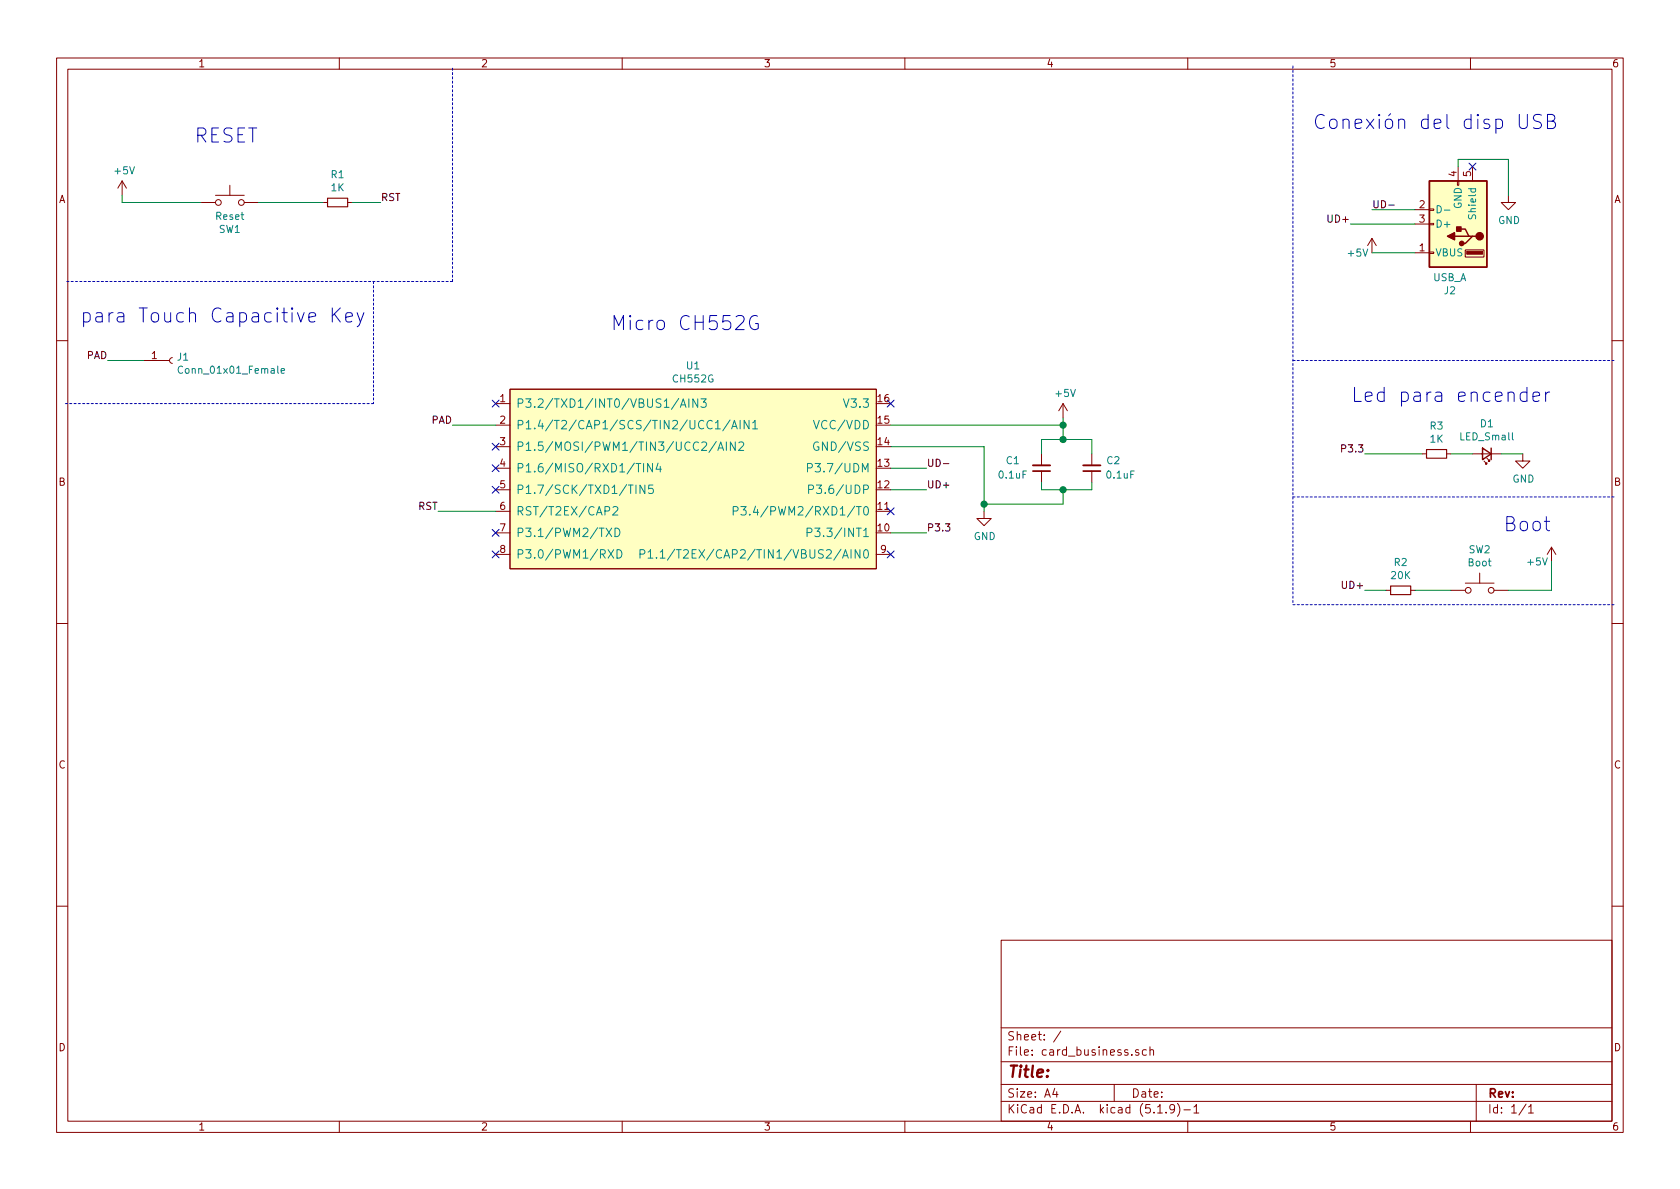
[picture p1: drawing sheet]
EESchema Schematic File Version 4
EELAYER 30 0
EELAYER END
$Descr A4 11693 8268
encoding utf-8
Sheet 1 1
Title ""
Date ""
Rev ""
Comp ""
Comment1 ""
Comment2 ""
Comment3 ""
Comment4 ""
$EndDescr
$Comp
L card_business-rescue:CH552G-Librerias-Tarjeta_present-rescue U1
U 1 1
P 4350 2650
F 0 "U1" H 4825 2765 50  0000 C CNN
F 1 "CH552G" H 4825 2674 50  0000 C CNN
F 2 "Package_SO:SOP-16_4.55x10.3mm_P1.27mm" H 4900 2750 50  0001 C CNN
F 3 "https://cdn.hackaday.io/files/1696717259204064/CH552%20Datasheet_C111367.zh-CN.en.pdf" H 4350 2650 50  0001 C CNN
	1    4350 2650
	1    0    0    -1  
$EndComp
$Comp
L power:GND #PWR05
U 1 1
P 10500 1350
F 0 "#PWR05" H 10500 1100 50  0001 C CNN
F 1 "GND" H 10505 1177 50  0000 C CNN
F 2 "" H 10500 1350 50  0001 C CNN
F 3 "" H 10500 1350 50  0001 C CNN
	1    10500 1350
	1    0    0    -1  
$EndComp
$Comp
L power:+5V #PWR04
U 1 1
P 9550 1750
F 0 "#PWR04" H 9550 1600 50  0001 C CNN
F 1 "+5V" H 9450 1750 50  0000 C CNN
F 2 "" H 9550 1750 50  0001 C CNN
F 3 "" H 9550 1750 50  0001 C CNN
	1    9550 1750
	1    0    0    -1  
$EndComp
$Comp
L power:+5V #PWR03
U 1 1
P 7400 2900
F 0 "#PWR03" H 7400 2750 50  0001 C CNN
F 1 "+5V" H 7415 3073 50  0000 C CNN
F 2 "" H 7400 2900 50  0001 C CNN
F 3 "" H 7400 2900 50  0001 C CNN
	1    7400 2900
	1    0    0    -1  
$EndComp
$Comp
L Device:C_Small C2
U 1 1
P 7600 3250
F 0 "C2" H 7450 3200 50  0000 C CNN
F 1 "0.1uF" H 7400 3300 50  0000 C CNN
F 2 "Capacitor_SMD:C_0805_2012Metric" H 7600 3250 50  0001 C CNN
F 3 "~" H 7600 3250 50  0001 C CNN
	1    7600 3250
	-1   0    0    1   
$EndComp
$Comp
L Device:C_Small C1
U 1 1
P 7250 3250
F 0 "C1" H 7450 3200 50  0000 C CNN
F 1 "0.1uF" H 7450 3300 50  0000 C CNN
F 2 "Capacitor_SMD:C_0805_2012Metric" H 7250 3250 50  0001 C CNN
F 3 "~" H 7250 3250 50  0001 C CNN
	1    7250 3250
	-1   0    0    1   
$EndComp
$Comp
L Device:R_Small R1
U 1 1
P 2350 1400
F 0 "R1" V 2154 1400 50  0000 C CNN
F 1 "1K" V 2245 1400 50  0000 C CNN
F 2 "Resistor_SMD:R_0805_2012Metric" H 2350 1400 50  0001 C CNN
F 3 "~" H 2350 1400 50  0001 C CNN
	1    2350 1400
	0    1    1    0   
$EndComp
$Comp
L Switch:SW_Push SW1
U 1 1
P 1600 1400
F 0 "SW1" H 1600 1215 50  0000 C CNN
F 1 "Reset" H 1600 1306 50  0000 C CNN
F 2 "Button_Switch_SMD:SW_SPST_TL3342" H 1600 1600 50  0001 C CNN
F 3 "~" H 1600 1600 50  0001 C CNN
	1    1600 1400
	1    0    0    -1  
$EndComp
$Comp
L power:+5V #PWR01
U 1 1
P 850 1350
F 0 "#PWR01" H 850 1200 50  0001 C CNN
F 1 "+5V" H 865 1523 50  0000 C CNN
F 2 "" H 850 1350 50  0001 C CNN
F 3 "" H 850 1350 50  0001 C CNN
	1    850  1350
	1    0    0    -1  
$EndComp
$Comp
L Switch:SW_Push SW2
U 1 1
P 10300 4100
F 0 "SW2" H 10300 4385 50  0000 C CNN
F 1 "Boot" H 10300 4294 50  0000 C CNN
F 2 "Button_Switch_SMD:SW_SPST_TL3342" H 10300 4300 50  0001 C CNN
F 3 "~" H 10300 4300 50  0001 C CNN
	1    10300 4100
	1    0    0    -1  
$EndComp
$Comp
L Device:R_Small R2
U 1 1
P 9750 4100
F 0 "R2" V 9554 4100 50  0000 C CNN
F 1 "20K" V 9645 4100 50  0000 C CNN
F 2 "Resistor_SMD:R_0805_2012Metric" H 9750 4100 50  0001 C CNN
F 3 "~" H 9750 4100 50  0001 C CNN
	1    9750 4100
	0    1    1    0   
$EndComp
NoConn ~ 6200 3550
NoConn ~ 3450 3850
NoConn ~ 3450 3700
NoConn ~ 3450 3400
NoConn ~ 3450 3250
NoConn ~ 3450 3100
NoConn ~ 3450 2800
$Comp
L Device:R_Small R3
U 1 1
P 10000 3150
F 0 "R3" V 9804 3150 50  0000 C CNN
F 1 "1K" V 9895 3150 50  0000 C CNN
F 2 "Resistor_SMD:R_0805_2012Metric" H 10000 3150 50  0001 C CNN
F 3 "~" H 10000 3150 50  0001 C CNN
	1    10000 3150
	0    1    1    0   
$EndComp
$Comp
L Device:LED_Small D1
U 1 1
P 10350 3150
F 0 "D1" H 10350 2943 50  0000 C CNN
F 1 "LED_Small" H 10350 3034 50  0000 C CNN
F 2 "LED_SMD:LED_0805_2012Metric" V 10350 3150 50  0001 C CNN
F 3 "~" V 10350 3150 50  0001 C CNN
	1    10350 3150
	-1   0    0    1   
$EndComp
$Comp
L power:GND #PWR06
U 1 1
P 10600 3150
F 0 "#PWR06" H 10600 2900 50  0001 C CNN
F 1 "GND" H 10605 2977 50  0000 C CNN
F 2 "" H 10600 3150 50  0001 C CNN
F 3 "" H 10600 3150 50  0001 C CNN
	1    10600 3150
	1    0    0    -1  
$EndComp
Wire Wire Line
	10600 3150 10450 3150
Wire Wire Line
	10250 3150 10100 3150
Text Label 9550 1450 0    50   ~ 0
UD-
Wire Wire Line
	9850 1450 9550 1450
Text Label 9400 1550 2    50   ~ 0
UD+
Text Notes 10850 900  2    98   ~ 0
Conexión del disp USB\n
Text Label 9500 3150 2    50   ~ 0
P3.3
Wire Wire Line
	9900 3150 9500 3150
Text Notes 10800 2800 2    98   ~ 0
Led para encender\n
Text Notes 5300 2300 2    98   ~ 0
Micro CH552G\n
Text Label 2650 1400 0    50   ~ 0
RST
Wire Wire Line
	2650 1400 2450 1400
Wire Notes Line
	3150 1950 450  1950
Text Label 3050 3550 2    50   ~ 0
RST
Wire Wire Line
	3050 3550 3450 3550
Text Label 6450 3250 0    50   ~ 0
UD-
Text Label 6450 3400 0    50   ~ 0
UD+
Text Label 6450 3700 0    50   ~ 0
P3.3
$Comp
L power:GND #PWR02
U 1 1
P 6850 3550
F 0 "#PWR02" H 6850 3300 50  0001 C CNN
F 1 "GND" H 6855 3377 50  0000 C CNN
F 2 "" H 6850 3550 50  0001 C CNN
F 3 "" H 6850 3550 50  0001 C CNN
	1    6850 3550
	1    0    0    -1  
$EndComp
Wire Wire Line
	6850 3100 6200 3100
Wire Wire Line
	6450 3250 6200 3250
Wire Wire Line
	6450 3400 6200 3400
Wire Wire Line
	6450 3700 6200 3700
Wire Notes Line
	3150 1950 3150 450 
Wire Wire Line
	7600 3150 7600 3050
Wire Wire Line
	7250 3050 7250 3150
Wire Wire Line
	7600 3350 7600 3400
Wire Wire Line
	7250 3400 7250 3350
Wire Wire Line
	6850 3100 6850 3500
Wire Wire Line
	7250 3050 7400 3050
Wire Wire Line
	7250 3400 7400 3400
Wire Wire Line
	7400 2900 7400 2950
Wire Wire Line
	7400 2950 6200 2950
Wire Wire Line
	7400 2950 7400 3050
Connection ~ 7400 2950
Connection ~ 7400 3050
Wire Wire Line
	7400 3050 7600 3050
Wire Wire Line
	7400 3400 7400 3500
Wire Wire Line
	7400 3500 6850 3500
Connection ~ 7400 3400
Wire Wire Line
	7400 3400 7600 3400
Connection ~ 6850 3500
Wire Wire Line
	6850 3500 6850 3550
NoConn ~ 6200 2800
$Comp
L Connector:Conn_01x01_Female J1
U 1 1
P 1200 2500
F 0 "J1" H 1228 2526 50  0000 L CNN
F 1 "Conn_01x01_Female" H 1228 2435 50  0000 L CNN
F 2 "TestPoint:TestPoint_Pad_D4.0mm" H 1200 2500 50  0001 C CNN
F 3 "~" H 1200 2500 50  0001 C CNN
	1    1200 2500
	1    0    0    -1  
$EndComp
Text Label 750  2500 2    50   ~ 0
PAD
Wire Wire Line
	1000 2500 750  2500
Wire Notes Line
	2600 1950 2600 2800
Wire Notes Line
	2600 2800 450  2800
Text Notes 2550 2400 2    98   ~ 0
para Touch Capacitive Key\n\n
Wire Wire Line
	2250 1400 1800 1400
Wire Wire Line
	850  1350 850  1400
Wire Wire Line
	850  1400 1400 1400
Text Notes 1800 1300 2    98   ~ 0
RESET\n\n\n
Wire Wire Line
	9850 1750 9550 1750
Wire Wire Line
	9850 1550 9400 1550
Wire Notes Line
	9000 2500 11250 2500
Wire Notes Line
	9000 3450 11250 3450
$Comp
L power:+5V #PWR07
U 1 1
P 10800 3900
F 0 "#PWR07" H 10800 3750 50  0001 C CNN
F 1 "+5V" H 10700 3900 50  0000 C CNN
F 2 "" H 10800 3900 50  0001 C CNN
F 3 "" H 10800 3900 50  0001 C CNN
	1    10800 3900
	1    0    0    -1  
$EndComp
Wire Wire Line
	10800 3900 10800 4100
Wire Wire Line
	10800 4100 10500 4100
Wire Wire Line
	10100 4100 9850 4100
Text Label 9500 4100 2    50   ~ 0
UD+
Wire Wire Line
	9500 4100 9650 4100
Text Notes 10800 3700 2    98   ~ 0
Boot
Wire Notes Line
	9000 4200 11250 4200
Wire Notes Line
	9000 450  9000 4200
$Comp
L Connector:USB_A J2
U 1 1
P 10150 1550
F 0 "J2" H 10207 2017 50  0000 C CNN
F 1 "USB_A" H 10207 1926 50  0000 C CNN
F 2 "Connectors:usb-PCB" H 10300 1500 50  0001 C CNN
F 3 " ~" H 10300 1500 50  0001 C CNN
	1    10150 1550
	-1   0    0    1   
$EndComp
NoConn ~ 10250 1150
Wire Wire Line
	10500 1350 10500 1100
Wire Wire Line
	10500 1100 10150 1100
Wire Wire Line
	10150 1100 10150 1150
NoConn ~ 6200 3850
Text Label 3150 2950 2    50   ~ 0
PAD
Wire Wire Line
	3150 2950 3450 2950
$EndSCHEMATC
